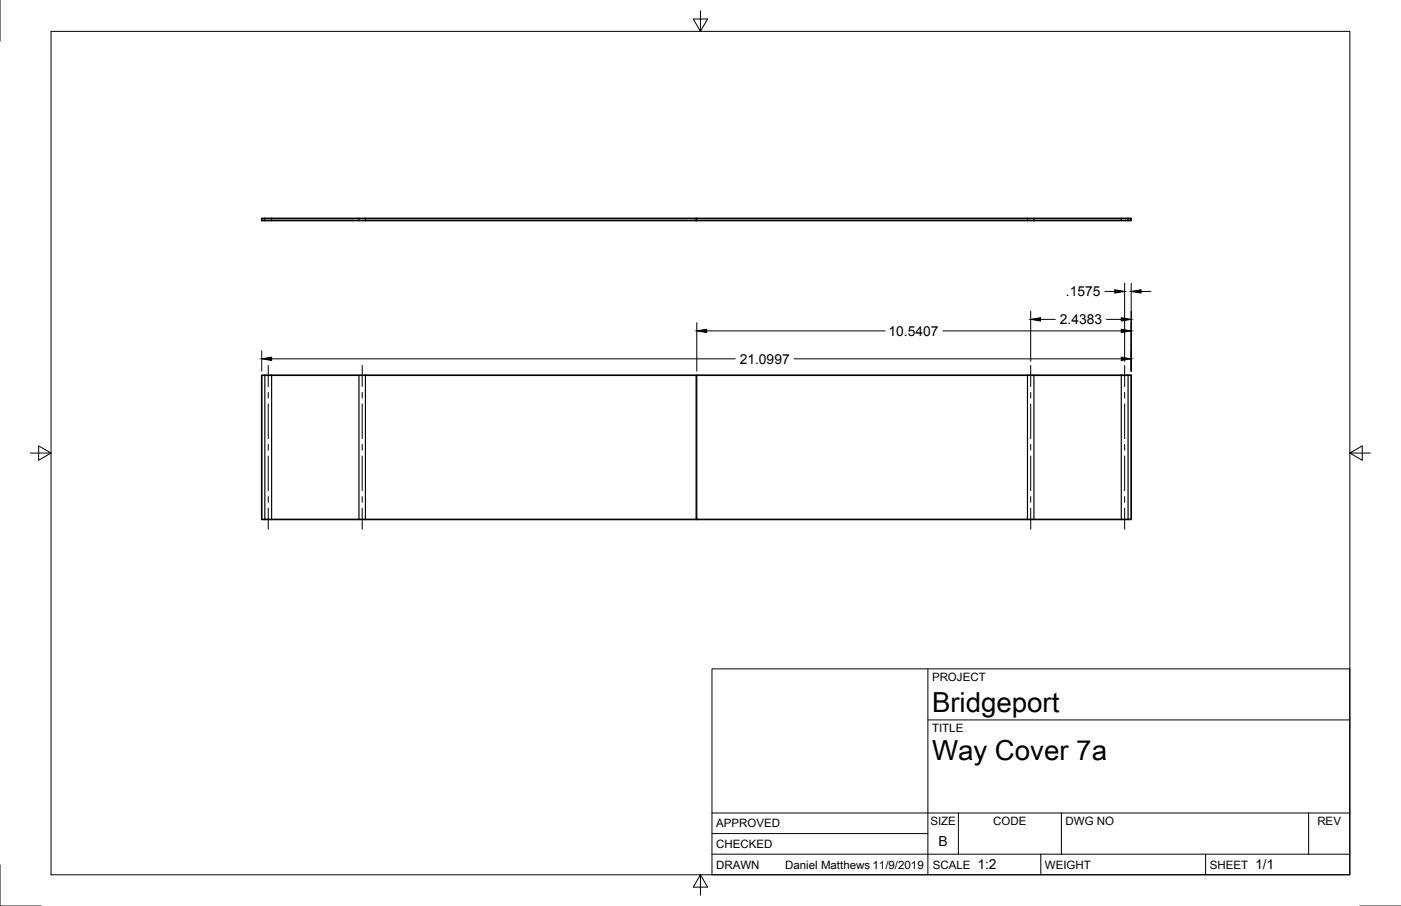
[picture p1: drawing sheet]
<svg xmlns="http://www.w3.org/2000/svg" width="432mm" height="279mm" viewBox="0 0 432 279" stroke-linecap="round" stroke-linejoin="round" font-family="sans-serif">
<!-- layer: Visible -->
<path d="M80.7 67.4h267.9v.6h-267.9zM80.7 115.7h267.9v44.5h-267.9z" fill="none" stroke="#000" stroke-width=".51"/>
<!-- layer: Visible Narrow -->
<g fill="none" stroke="#000" stroke-width=".36">
<path d="M81.6 67.4v.6M83.7 67.4v.6M110.6 67.4v.6M112.6 67.4v.6M214.5 67.4v.6M214.8 67.4v.6M316.7 67.4v.6M318.7 67.4v.6M345.6 67.4v.6M347.7 67.4v.6M81.6 115.7v44.5M83.7 115.7v44.5"/>
<path d="M110.6 115.7v44.5M112.6 115.7v44.5M214.5 115.7v44.5M214.8 115.7v44.5M316.7 115.7v44.5M318.7 115.7v44.5M345.6 115.7v44.5M347.7 115.7v44.5"/>
</g>
<!-- layer: Border -->
<path d="M0 0v12.7M15.7 9.7h400.3v260.1h-400.3zM215.9 3.3v6.4l-2.2-3.8h4.4l-2.2 3.8M9.4 139.7h6.3l-3.8-2.2v4.4l3.8-2.2M416 139.7l3.8 2.2v-4.4l-3.8 2.2h6.4M0 266.7v12.7h12.7M215.9 269.8l2.2 3.8h-4.4l2.2-3.8v6.3M419.1 279.4h12.7" fill="none" stroke="#000" stroke-width=".31"/>
<!-- layer: Titleblock -->
<path d="M219.4 206.3h196.6v63.5h-196.6zM286 206.3v63.5M286 222h130M219.4 257.1h66.6M219.4 250.7h196.6M295.4 250.7v12.7M327.1 250.7v12.7M403.3 250.7v12.7M219.4 263.4h196.6M320.8 263.4v6.4M371.6 263.4v6.4" fill="none" stroke="#000" stroke-width=".31"/>
<!-- layer: Center Lines -->
<g fill="none" stroke="#000" stroke-width=".31">
<path d="M82.7 112.7v6.5M111.6 112.7v6.5M317.7 112.7v6.5M346.6 112.7v6.5M82.7 121v1.8M82.7 124.6v10.7M82.7 137.1v1.8M111.6 121v1.8M111.6 124.6v10.7M111.6 137.1v1.8M317.7 121v1.8M317.7 124.6v10.7"/>
<path d="M317.7 137.1v1.8M346.6 121v1.8M346.6 124.6v10.7M346.6 137.1v1.8M82.7 140.6v10.7M82.7 153.1v1.8M82.7 156.7v6.5M111.6 140.6v10.7M111.6 153.1v1.8M111.6 156.7v6.5M317.7 140.6v10.7M317.7 153.1v1.8"/>
<path d="M317.7 156.7v6.5M346.6 140.6v10.7M346.6 153.1v1.8M346.6 156.7v6.5"/>
</g>
<!-- layer: Dimensions -->
<g fill="none" stroke="#000" stroke-width=".31">
<path d="M214.8 99.5v15M317.7 95.9v15.5M320.7 98.5h4.6M340.5 89.9h3.1M341 98.5h4.6M346.6 87.3v24.1M348.6 87.3v27.2M351.7 89.9h3M80.7 108.1v6.4M83.7 110.7h142.9M217.8 102h55M244.7 110.7h100.9"/>
<path d="M290.6 102h55"/>
</g>
<path d="M317.7 98.5l3-.5v1zM343.6 89.4l3 .5-3 .5zM345.6 98l3 .5-3 .5zM348.6 89.9l3.1-.5v1zM80.7 110.7l3-.5v1zM214.8 102l3-.5v1.1zM345.6 110.2l3 .5-3 .5zM345.6 101.5l3 .5-3 .6z" fill="#000" stroke="#000" stroke-width=".31"/>
<g font-size="8.5">
<text x="287.3" y="219.5">Bridgeport</text>
<text x="287.3" y="234.5">Way Cover 7a</text>
</g>
<g font-size="4.3">
<text x="328.5" y="91.4">.1575</text>
<text x="326.7" y="100">2.4383</text>
<text x="273.9" y="103.5">10.5407</text>
<text x="228" y="112.2">21.0997</text>
<text x="289.3" y="261">B</text>
<text x="301.2" y="268.1">1:2</text>
<text x="386.8" y="268.1">1/1</text>
</g>
<g font-size="3.5">
<text x="287.3" y="210.1">PROJECT</text>
<text x="287.3" y="225.8">TITLE</text>
<text x="220.7" y="255.2">APPROVED</text>
<text x="286.7" y="254.5">SIZE</text>
<text x="306.1" y="254.5">CODE</text>
<text x="328.4" y="254.5">DWG NO</text>
<text x="406" y="254.5">REV</text>
<text x="220.7" y="261.5">CHECKED</text>
<text x="220.7" y="267.9">DRAWN</text>
<text x="242" y="267.9">Daniel Matthews 11/9/2019</text>
<text x="287.5" y="267.9">SCALE</text>
<text x="322.1" y="267.9">WEIGHT</text>
<text x="372.9" y="267.9">SHEET</text>
</g>
</svg>
